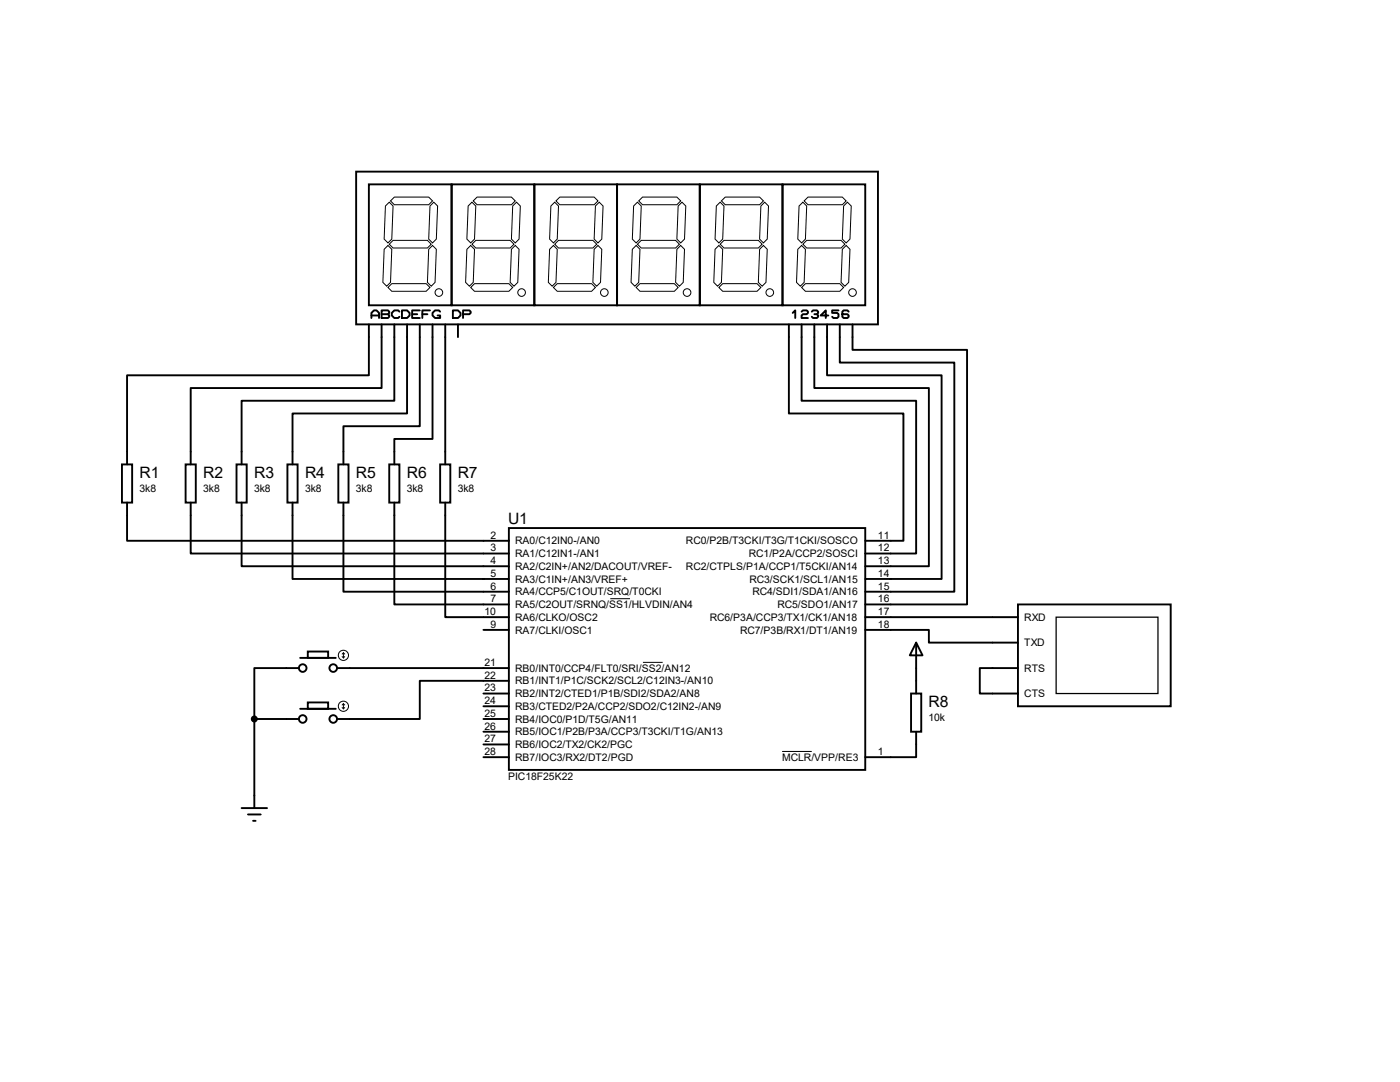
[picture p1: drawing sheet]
<svg xmlns="http://www.w3.org/2000/svg" width="279mm" height="216mm" viewBox="0 0 279 216" stroke-linecap="round" stroke-linejoin="round" font-family="sans-serif">
<g fill="none" stroke="#000" stroke-width=".38">
<path d="M71.1 34.2h104.1v30.5h-104.1zM73.6 36.8h16.5v24.1h-16.5zM90.1 36.8h16.5v24.1h-16.5zM106.6 36.8h16.5v24.1h-16.5zM123.1 36.8h16.6v24.1h-16.6zM139.7 36.8h16.5v24.1h-16.5zM156.2 36.8h16.5v24.1h-16.5zM73.6 64.7v10.2h-48.2v17.8M74.1 63.5v-1.1l.5-.5h.5l.5 .5v1.1M74.1 62.9h1.5M76.2 64.7v12.7h-38.1v15.3M76.2 61.9h1.2l.3 .3v.2l-.3 .3 .3 .2v.3l-.3 .3h-1.2z"/>
<path d="M76.2 62.7h1.2M78.7 64.7v15.3h-30.5v12.7M79.7 62.2l-.2-.3h-.8l-.5 .5v.5l.5 .6h.8l.2-.3M80.2 61.9h1l.5 .5v.5l-.5 .6h-1zM81.2 64.7v17.8h-22.8v10.2M82.3 62.7h1M83.8 64.7v20.3h-15.3v7.7M83.8 61.9h-1.5v1.6h1.5M84.3 62.7h1M85.8 61.9h-1.5v1.6M86.3 64.7v22.9h-7.6v5.1M87.8 62.2l-.2-.3h-.8l-.5 .5v.5l.5 .6h1v-.6h-.5"/>
<path d="M88.9 64.7v28M90.4 61.9h1l.5 .5v.5l-.5 .6h-1zM91.4 64.7v2.6M92.4 62.7h1.3l.2-.3v-.2l-.2-.3h-1.3v1.6M157.4 64.7v17.8h22.9v25.4h-7.6M158.2 62.4l.5-.5v1.6M160 64.7v15.3h22.8v30.4h-10.1M160 62.2l.2-.3h.8l.2 .3v.2l-.2 .3h-.8l-.2 .2v.6h1.2M162 62.2l.3-.3h.7l.3 .3v.2l-.3 .3 .3 .2v.3l-.3 .3h-.7l-.3-.3M162.5 64.7v12.7h22.9v35.6h-12.7M162.5 62.7h.5M165.1 64.7v10.2h22.8v40.6h-15.2"/>
<path d="M165.3 62.9h-1.5l1-1v1.6M167.3 61.9h-1.2v.5h1l.2 .3v.5l-.2 .3h-.8l-.2-.3M167.6 64.7v7.6h22.9v45.8h-17.8M169.4 62.2l-.3-.3h-.7l-.3 .3v1l.3 .3h.7l.3-.3v-.3l-.3-.2h-1M170.1 64.7v5.1h22.9v50.8h-20.3M24.3 92.7h2.1v7.6h-2.1zM37 92.7h2.1v7.6h-2.1zM47.2 92.7h2v7.6h-2zM57.4 92.7h2v7.6h-2zM67.5 92.7h2.1v7.6h-2.1zM77.7 92.7h2v7.6h-2zM87.8 92.7h2.1v7.6h-2.1z"/>
<path d="M25.4 100.3v7.6h76.2M38.1 100.3v10.1h63.5M48.2 100.3v12.7h53.4M58.4 100.3v15.2h43.2M68.5 100.3v17.8h33.1M78.7 100.3v20.3h22.9M88.9 100.3v22.8h12.7M101.6 105.4h71.1v48.2h-71.1zM59.6 133.3h-8.8v10.2M59.9 131.3h7.1M61.4 130h4.1v1.3h-4.1zM67.3 133.3h34.3"/>
<path d="M96.5 138.4h5.1M96.5 125.7h5.1M101.6 135.8h-17.8v7.7h-16.5M172.7 125.7h12.7v2.5h17.8M172.7 123.1h30.5M181.8 138.4h2.1v7.6h-2.1zM182.8 128.2l1.3 2.6h-2.5zM182.8 128.2v10.2M203.2 120.6h30.4v20.3h-30.4zM203.2 133.3h-7.7v5.1h7.7M50.8 143.5h8.8M50.8 143.5v17.7"/>
<path d="M59.9 141.4h7.1M61.4 140.2h4.1v1.2h-4.1zM96.5 143.5h5.1M96.5 146h5.1M96.5 148.5h5.1M96.5 151.1h5.1M96.5 140.9h5.1M182.8 146v5.1h-10.1M48.2 161.2h5.1M49.5 162.5h2.5M50.5 163.8h.5"/>
<circle cx="60.4" cy="133.3" r=".76"/>
<circle cx="66.5" cy="133.3" r=".76"/>
<circle cx="50.8" cy="143.5" r=".51"/>
<circle cx="60.4" cy="143.5" r=".76"/>
<circle cx="66.5" cy="143.5" r=".76"/>
</g>
<path d="M210.8 123.1h20.3v15.3h-20.3z" fill="none" stroke="#000" stroke-width=".25"/>
<g fill="none" stroke="#000" stroke-width=".2">
<path d="M78.7 39.3h6.9l.7 .8-.7 .8h-6.9l-.8-.8zM95.2 39.3h6.9l.7 .8-.7 .8h-6.9l-.8-.8zM111.7 39.3h6.9l.7 .8-.7 .8h-6.9l-.7-.8zM161.2 39.3h6.9l.8 .8-.8 .8h-6.9l-.7-.8zM76.7 49.7l.7-.7 .8 .7-.3 6.6-.7 .8-.8-.8zM76.9 41.1l.8-.8 .7 .8-.2 6.6-.8 .8-.7-.8zM77.4 57.4l.8-.8h6.8l.8 .8-.8 .7h-6.8zM77.7 48.7l.7-.7h6.9l.8 .7-.8 .8h-6.9zM85.6 49.7l.7-.7 .8 .7-.3 6.6-.7 .8-.8-.8zM85.8 41.1l.8-.8 .7 .8-.2 6.6-.8 .8-.7-.8zM93.2 49.7l.7-.7 .8 .7-.3 6.6-.7 .8-.8-.8zM93.4 41.1l.8-.8 .8 .8-.3 6.6-.8 .8-.7-.8z"/>
<path d="M93.9 57.4l.8-.8h6.9l.7 .8-.7 .7h-6.9zM94.2 48.7l.8-.7h6.8l.8 .7-.8 .8h-6.8zM102.1 49.7l.7-.7 .8 .7-.3 6.6-.7 .8-.8-.8zM102.3 41.1l.8-.8 .7 .8-.2 6.6-.8 .8-.7-.8zM109.7 49.7l.7-.7 .8 .7-.2 6.6-.8 .8-.8-.8zM109.9 41.1l.8-.8 .8 .8-.3 6.6-.8 .8-.7-.8zM110.4 57.4l.8-.8h6.9l.7 .8-.7 .7h-6.9zM110.7 48.7l.8-.7h6.8l.8 .7-.8 .8h-6.8zM118.6 49.7l.7-.7 .8 .7-.3 6.6-.7 .8-.8-.8zM118.8 41.1l.8-.8 .8 .8-.3 6.6-.8 .8-.7-.8zM126.2 49.7l.8-.7 .7 .7-.2 6.6-.8 .8-.8-.8zM126.4 41.1l.8-.8 .8 .8-.3 6.6-.7 .8-.8-.8z"/>
<path d="M127 57.4l.7-.8h6.9l.7 .8-.7 .7h-6.9zM127.2 48.7l.8-.7h6.8l.8 .7-.8 .8h-6.8zM127.5 40.1l.7-.8h6.9l.7 .8-.7 .8h-6.9zM135.1 49.7l.7-.7 .8 .7-.2 6.6-.8 .8-.8-.8zM135.3 41.1l.8-.8 .8 .8-.3 6.6-.8 .8-.7-.8zM142.7 49.7l.8-.7 .7 .7-.2 6.6-.8 .8-.7-.8zM143 41.1l.7-.8 .8 .8-.3 6.6-.7 .8-.8-.8zM143.7 48.7l.8-.7h6.8l.8 .7-.8 .8h-6.8zM144 40.1l.7-.8h6.9l.8 .8-.8 .8h-6.9zM144.2 56.6h6.9l.7 .8-.7 .7h-6.9l-.7-.7zM151.6 49.7l.8-.7 .7 .7-.2 6.6-.8 .8-.8-.8zM151.8 41.1l.8-.8 .8 .8-.3 6.6-.7 .8-.8-.8z"/>
<path d="M159.2 49.7l.8-.7 .7 .7-.2 6.6-.8 .8-.7-.8zM159.5 41.1l.7-.8 .8 .8-.3 6.6-.7 .8-.8-.8zM160 57.4l.7-.8h6.9l.8 .8-.8 .7h-6.9zM160.2 48.7l.8-.7h6.9l.7 .7-.7 .8h-6.9zM168.1 49.7l.8-.7 .7 .7-.2 6.6-.8 .8-.7-.8zM168.4 41.1l.7-.8 .8 .8-.3 6.6-.7 .8-.8-.8zM121.8 119.5h3.9M68.3 131l.2 .3M68.5 130.3v1M68.5 130.3l-.2 .2M68.5 130.3l.3 .2M68.8 131l-.3 .3"/>
<path d="M128.3 132.2h3.9M68.3 141.2l.2 .2M68.5 140.4v1M68.5 140.4l-.2 .3M68.5 140.4l.3 .3M68.8 141.2l-.3 .2M156.1 149.9h5.9"/>
<circle cx="87.6" cy="58.4" r=".76"/>
<circle cx="104.1" cy="58.4" r=".76"/>
<circle cx="120.6" cy="58.4" r=".76"/>
<circle cx="137.1" cy="58.4" r=".76"/>
<circle cx="153.6" cy="58.4" r=".76"/>
<circle cx="170.1" cy="58.4" r=".76"/>
<circle cx="68.5" cy="130.8" r="1.02"/>
<circle cx="68.5" cy="140.9" r="1.02"/>
</g>
<circle cx="50.8" cy="143.5" r=".51" fill="#000"/>
<g font-size="3.1">
<text x="27.9" y="95.3">R1</text>
<text x="40.6" y="95.3">R2</text>
<text x="50.7" y="95.3">R3</text>
<text x="60.9" y="95.3">R4</text>
<text x="71" y="95.3">R5</text>
<text x="81.2" y="95.3">R6</text>
<text x="91.4" y="95.3">R7</text>
<text x="101.4" y="104.5">U1</text>
<text x="185.3" y="141">R8</text>
</g>
<g font-size="2.1">
<text x="27.9" y="98.2">3k8</text>
<text x="40.6" y="98.2">3k8</text>
<text x="50.7" y="98.2">3k8</text>
<text x="60.9" y="98.2">3k8</text>
<text x="71" y="98.2">3k8</text>
<text x="81.2" y="98.2">3k8</text>
<text x="91.4" y="98.2">3k8</text>
<text x="97.9" y="107.5">2</text>
<text x="175.2" y="107.5">11</text>
<text x="97.9" y="110">3</text>
<text x="97.9" y="112.6">4</text>
<text x="102.8" y="108.6">RA0/C12IN0-/AN0</text>
<text x="102.8" y="111.2">RA1/C12IN1-/AN1</text>
<text x="102.8" y="113.7">RA2/C2IN+/AN2/DACOUT/VREF-</text>
<text x="136.9" y="108.6">RC0/P2B/T3CKI/T3G/T1CKI/SOSCO</text>
<text x="136.9" y="113.7">RC2/CTPLS/P1A/CCP1/T5CKI/AN14</text>
<text x="149.4" y="111.2">RC1/P2A/CCP2/SOSCI</text>
<text x="175.2" y="110">12</text>
<text x="175.2" y="112.6">13</text>
<text x="97.9" y="117.6">6</text>
<text x="97.9" y="115.1">5</text>
<text x="102.8" y="118.8">RA4/CCP5/C1OUT/SRQ/T0CKI</text>
<text x="102.8" y="116.2">RA3/C1IN+/AN3/VREF+</text>
<text x="149.6" y="116.2">RC3/SCK1/SCL1/AN15</text>
<text x="150.2" y="118.8">RC4/SDI1/SDA1/AN16</text>
<text x="175.2" y="115.1">14</text>
<text x="175.2" y="117.6">15</text>
<text x="96.7" y="122.7">10</text>
<text x="97.9" y="125.3">9</text>
<text x="97.9" y="120.2">7</text>
<text x="102.8" y="123.9">RA6/CLKO/OSC2</text>
<text x="102.8" y="121.3">RA5/C2OUT/SRNQ/SS1/HLVDIN/AN4</text>
<text x="141.6" y="123.9">RC6/P3A/CCP3/TX1/CK1/AN18</text>
<text x="155.2" y="121.3">RC5/SDO1/AN17</text>
<text x="175.2" y="120.2">16</text>
<text x="175.2" y="122.7">17</text>
<text x="175.2" y="125.3">18</text>
<text x="204.4" y="123.9">RXD</text>
<text x="102.8" y="126.4">RA7/CLKI/OSC1</text>
<text x="147.7" y="126.4">RC7/P3B/RX1/DT1/AN19</text>
<text x="204.4" y="128.9">TXD</text>
<text x="96.7" y="132.9">21</text>
<text x="96.7" y="135.4">22</text>
<text x="96.7" y="138">23</text>
<text x="102.8" y="134">RB0/INT0/CCP4/FLT0/SRI/SS2/AN12</text>
<text x="102.8" y="136.6">RB1/INT1/P1C/SCK2/SCL2/C12IN3-/AN10</text>
<text x="204.4" y="134">RTS</text>
<text x="96.7" y="143">25</text>
<text x="96.7" y="140.5">24</text>
<text x="102.8" y="139.1">RB2/INT2/CTED1/P1B/SDI2/SDA2/AN8</text>
<text x="102.8" y="141.6">RB3/CTED2/P2A/CCP2/SDO2/C12IN2-/AN9</text>
<text x="185.3" y="143.9">10k</text>
<text x="204.4" y="139.1">CTS</text>
<text x="96.7" y="145.6">26</text>
<text x="96.7" y="148.1">27</text>
<text x="102.8" y="144.2">RB4/IOC0/P1D/T5G/AN11</text>
<text x="102.8" y="146.7">RB5/IOC1/P2B/P3A/CCP3/T3CKI/T1G/AN13</text>
<text x="102.8" y="149.3">RB6/IOC2/TX2/CK2/PGC</text>
<text x="96.7" y="150.7">28</text>
<text x="101.4" y="155.7">PIC18F25K22</text>
<text x="102.8" y="151.8">RB7/IOC3/RX2/DT2/PGD</text>
<text x="156.1" y="151.8">MCLR/VPP/RE3</text>
<text x="175.2" y="150.7">1</text>
</g>
</svg>
